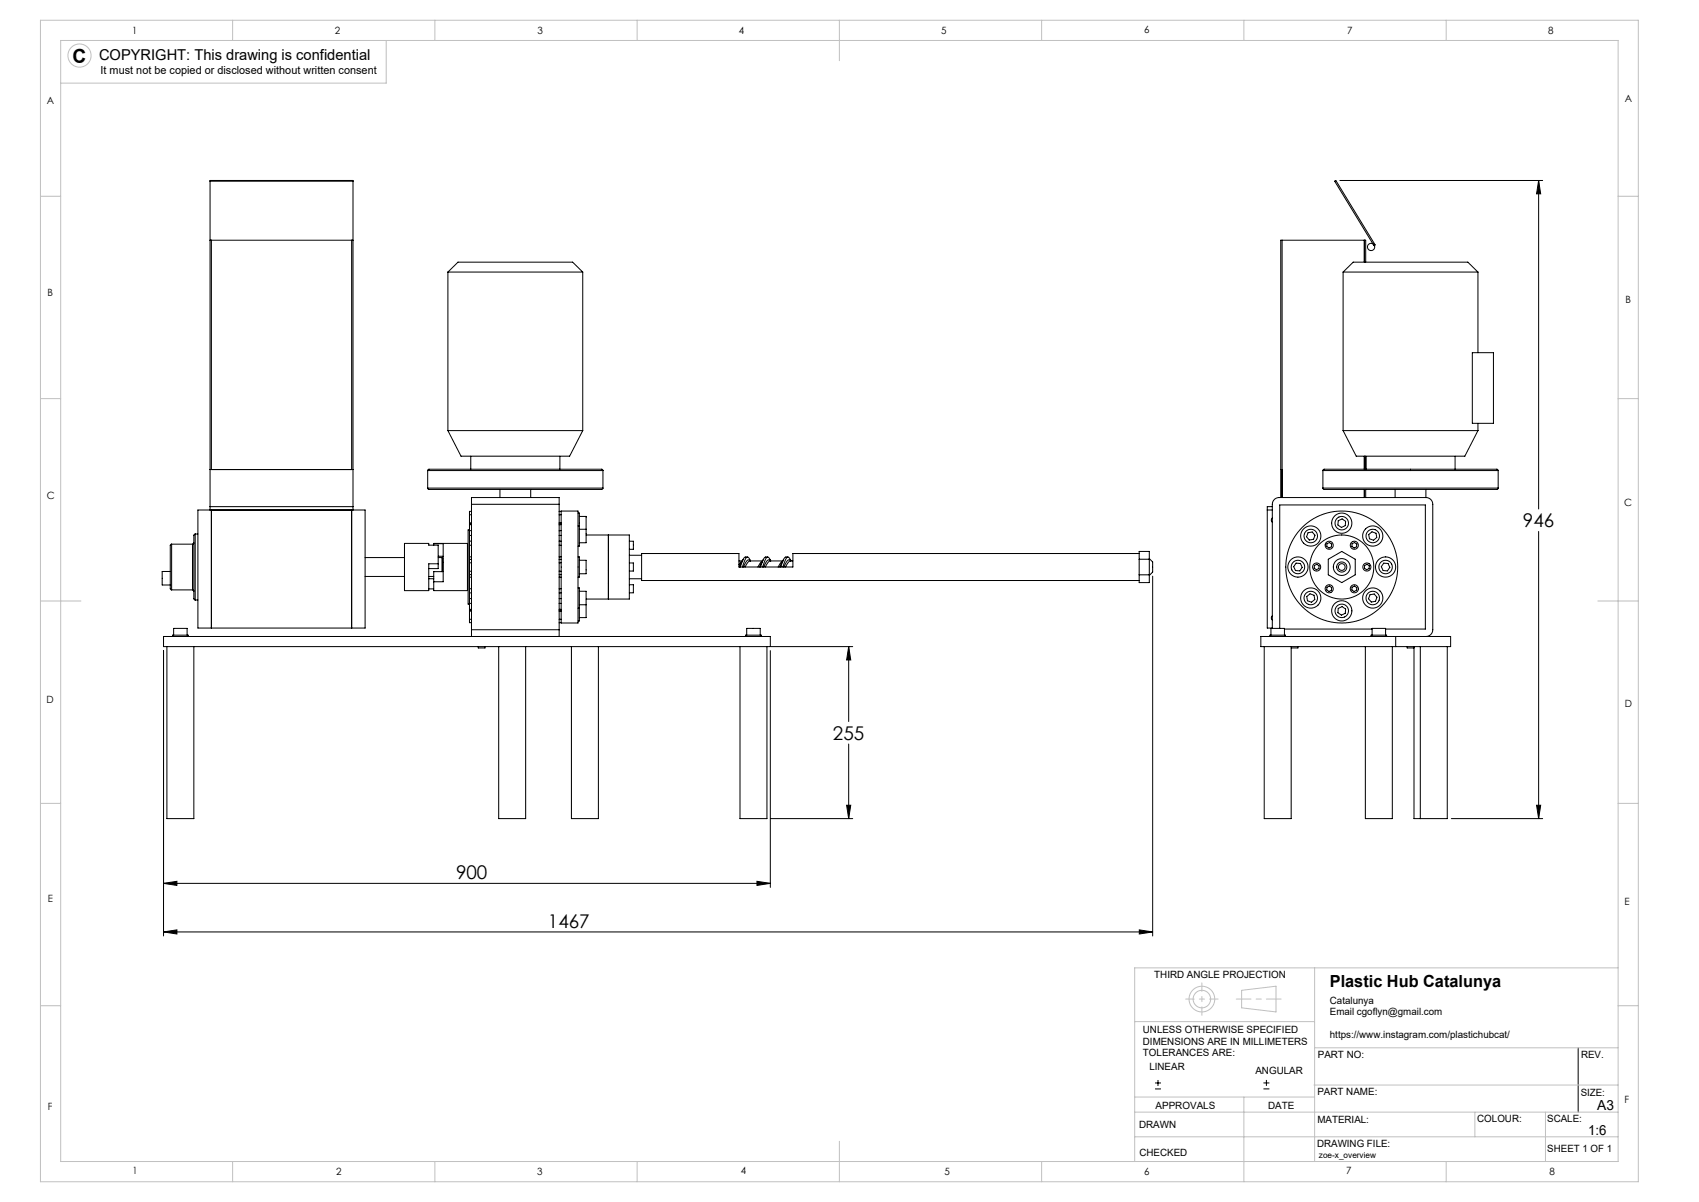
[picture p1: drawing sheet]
<svg xmlns="http://www.w3.org/2000/svg" width="420mm" height="297mm" viewBox="0 0 420 297" stroke-linecap="round" stroke-linejoin="round" font-family="sans-serif">
<g fill="none" stroke="#000" stroke-width=".25">
<path d="M51.9 44.8h35.4M51.9 59.4h35.4M52.3 59.4v56.6M86.9 59.4v56.6M316.9 59.4v63.5M329.9 44.8l.3-.2 9.7 15.9-.2 .2zM331.2 44.6h50.2M337.3 59.4v5.4M380.4 44.6l.5 3.3h-1.1zM380.4 44.6v81.2M110.7 67.2h33.4M110.7 67.2l2.5-2.4h28.4l2.5 2.4"/>
<path d="M110.7 67.2v39.2M144.1 67.2v39.2M332 67.2h33.4M332 67.2l2.5-2.4h28.4l2.5 2.4M332 67.2v39.2M337.6 64.8v-5.4h-21v63.5M365.4 67.2v19.9M364 87.1h5.2v17.5h-5.2zM51.9 116h35.4M105.7 116.3l.4-.4h42.6l.4 .4M105.7 116.3h43.4M105.7 116.3v4.3"/>
<path d="M110.7 106.4h33.4M110.7 106.4l3.3 6.3h26.8l3.3-6.3M116.4 112.7v3.2M138.4 112.7v3.2M149.1 116.3v4.3M316.6 116h.3M327 116.3l.4-.4h42.6l.4 .4M327 116.3h43.4M327 116.3v4.3M332 106.4h33.4M332 106.4l3.3 6.3h26.8l3.3-6.3M337.3 112.7v3.2"/>
<path d="M337.6 112.7v3.2M337.7 112.7v3.2M359.7 112.7v3.2M365.4 104.6v1.8M370.4 116.3v4.3M42.4 134.5v11.3M42.4 134.5l-.3 .3v10.6l.3 .4M42.4 134.5h5.2M47.6 134.5v11.3M47.9 134.1l-.3 .4M48.3 132v16.3M48.3 132l-.4 .3v15.6l.4 .4"/>
<path d="M48.3 132h.6M48.9 126h41.4v29.2h-41.4zM51.9 126v-81.4h35.4v81.4M51.9 125.2h35.4M52.3 126v29.2M86.9 126v29.2M90.3 137.8h9.7M100 134.3h6v.4h2.3v4.6h-2.3v6.6h-6zM105.7 120.6l.4 .3h42.6l.4-.3M105.7 120.6h43.4M107.2 134.3h8.4v11.6h-8.4v-2.1M107.2 134.3h2.4v9.5h-2.4"/>
<path d="M107.2 134.3v.4M108.3 137.8h1M108.3 139.3v1.2h-2.3M108.3 137.4h1.3M109.3 137.8v3.4M109.3 137.8l.1 .1v3.3M109.4 139h.2M116.1 138.2v.9M116.1 137.6v.6M116.1 131.1v1.2M116.1 134.7v2.9M116.1 130.9h-.4v18.4h.4"/>
<path d="M116.1 133.7v1M116.1 129.4v.2M116.1 129.2v.2M116.1 133.7h.5M116.1 129.4h.5M116.1 138.2h.5M116.1 127.2v2M116.1 129.6v1.5M116.1 132.3v1.4M116.1 139.1v2M116.1 137.6h.5M116.1 134.7h.5"/>
<path d="M116.1 129.2h.5M116.1 139.1h.5M116.1 132.3h.5M116.1 131.1h.5M116.1 129.6h.5M116.1 127.2h.5M116.6 124.6v-1.7h21.6v1.7M116.6 126.4h-.5v.8M116.6 124.6h21.6M116.6 124.6v31M123.6 120.9v2M131.2 120.9v2"/>
<path d="M138.2 133.7h.5M138.2 129.4h.5M138.2 124.6v31M138.2 138.2h.5M138.2 137.6h.5M138.2 134.7h.5M138.2 129.2h.5M138.2 126.4h.5M138.2 139.1h.5M138.2 132.3h.5M138.2 131.1h.5M138.2 129.6h.5"/>
<path d="M138.2 127.2h.5M138.7 126.3h4.2v27.6h-4.2zM142.9 126.8h.3v3.1M142.9 137.6h.3v5h-.3M142.9 129.9h.3M143.2 127.6h1.7v3.2M143.2 138.4h1.7v3.4h-1.7M143.2 129.9v5h-.3M143.2 130.8h1.7M144.9 130.8v3.3h-1.7M144.9 132.2h10.7v15.8h-10.7M150.4 132.2v15.8"/>
<path d="M150.4 136h.1M155.6 133.7h1v2h-1M155.6 139.1h1v2h-1M155.6 137.2h3M182.7 138.6h.8l-.8 1M183.7 138.2l-.9 1.9M184.8 137.6l-.7 .1-.2 .2-.9 2.2M185.5 138.6l-.3-.2a1.43 1.43 0 0 0-1.2 1.3l-.2 .4M185.5 138.6l-.5-.9h-.5l-1 2.4M188.7 138.2l-.9 1.9M189.8 137.6h-.6l-.4 .4-.8 2.1M190.5 138.6l-.3-.2a1.43 1.43 0 0 0-1.2 1.3l-.2 .4"/>
<path d="M190.5 138.6l-.5-.9h-.5l-1 2.4M193.7 138.2l-.9 1.9M194.8 137.6h-.6l-.4 .4-.8 2.1M195.5 138.6l-.3-.2a1.43 1.43 0 0 0-1.2 1.3l-.2 .4M195.5 138.6l-.5-.9h-.5l-1 2.4M196 138.6h-.6l-.4 .2-.8 1.3M281.6 136.8h-85.6v3.3h-13.3v-3.3h-24.1v6.6h123M281.6 136.3h2.5v7.7h-2.5zM281.6 138.2h2.5M284.1 138l.8 .9v2.5l-.8 .8M313.3 126h1.2M314.5 128l-.2 .4 .2 .6"/>
<path d="M314.5 125.2h-1.2v30h1.2M320.4 139.1l1.1 .1 .4 1-.6 .9-1-.1-.5-1zM323.3 131.6l1.1-.2 .7 .9-.4 1-1 .1-.7-.8zM324.9 139.7l.6-.3 .6 .4-.1 .7-.6 .3-.5-.4zM327 120.6l.4 .3h42.6l.4-.3M327 120.6h43.4M328 134.3l.6-.2 .6 .3-.1 .7-.6 .3-.5-.4zM328.4 138.2l3.3-1.9 3.3 1.9v3.8l-3.3 2-3.3-2zM330.8 128.7l1-.5 .8 .6v1.1l-1 .4-.9-.6zM334.2 134.3l.6-.2 .6 .3-.1 .7-.6 .3-.5-.4zM337.3 120.9v2M337.3 139.7l.7-.3 .5 .4-.1 .7-.6 .3-.5-.4z"/>
<path d="M337.6 120.9v2M338.4 132.1l.8-.7 1 .4 .1 1-.8 .7-1-.4zM342.1 139.1l1 .1 .5 1-.6 .9-1.1-.1-.4-1zM344.9 120.9v2M352.5 120.9v2M352.5 122.9h-36.3a1.67 1.67 0 0 0-1.7 1.7v30.7M352.5 122.9a1.67 1.67 0 0 1 1.7 1.7v31a1.67 1.67 0 0 1-1.7 1.7M380.4 131.3v71M40.4 157.3h150v2.5h-150zM41.3 159.8v42.5h6.6v-42.5M42.1 141.2h-2v3.3h2M42.4 145.8h5.2"/>
<path d="M42.7 157.3v-.4h3.8v.4M42.9 156.9v-1.6h3.4v1.6M47.6 145.8l.3 .3M48.3 148.3h.6M90.3 142.4h9.7M106 142.4h1.2M106 143h1.2M106 145.5h1.2M109.6 141.2h-2.4v2.6M116.1 141.1v.9M116.1 142v.6M116.1 147.9v1.2"/>
<path d="M116.1 142.6v2.9M116.1 145.5v1M116.1 150.6v.2M116.1 150.8v.2M116.1 153v.9h.5M116.1 150.8h.5M116.1 146.5v1.4M116.1 149.1v1.5M116.1 151v2M116.1 142h.5M116.1 142.6h.5M116.1 146.5h.5"/>
<path d="M116.1 145.5h.5M116.1 151h.5M116.1 141.1h.5M116.1 149.1h.5M116.1 147.9h.5M116.1 150.6h.5M116.1 153h.5M116.6 155.6v1.7M116.6 155.6h21.6M118.2 159.8v.3h1.7v-.3M123.3 159.8v42.5h6.6v-42.5M138.2 155.6v1.7"/>
<path d="M138.2 150.8h.5M138.2 142h.5M138.2 142.6h.5M138.2 146.5h.5M138.2 145.5h.5M138.2 151h.5M138.2 153.9h.5M138.2 141.1h.5M138.2 149.1h.5M138.2 147.9h.5M138.2 150.6h.5M138.2 153h.5"/>
<path d="M141.3 159.8v42.5h6.6v-42.5M142.9 145.3h.3v5M142.9 150.3h.3M143.2 146.1h1.7v3.3M143.2 150.3v3.1h-.3M143.2 149.4h1.7M144.9 149.4v3.2h-1.7M150.4 144.2h.1M150.4 141h.1M155.6 144.5h1v2h-1M155.6 143h3M182.9 159.8v42.5h6.7v-42.5"/>
<path d="M184.2 140.1l1-1.4 3.3-.1-.5 .5-.6 1M184.3 157.3v-.4h3.9v.4M184.6 156.9v-1.6h3.3v1.6M189.2 140.1l1-1.4 3.3-.1-.5 .5-.6 1M190.6 159.8h20.2M209.8 159.8l.5 3.3h-1zM209.8 159.8v18.5M281.6 142h2.5M284.9 142.4v88.9M311.7 157.3h46.9v2.5h-46.9zM312.5 159.8v42.5h6.7v-42.5M313.9 157.3v-.4h3.9v.4"/>
<path d="M314.2 156.9v-1.6h3.3v1.6M314.5 152.2l-.2 .4 .2 .6M316.4 155.3v-30.5h36v30.6h-9.9M317.5 155.4h21.7M320.9 159.8v.3h-1.7M323 147.4l.8-.7 1 .4 .2 1-.8 .7-1-.4zM328 145.1l.6-.3 .6 .4-.1 .7-.6 .3-.5-.4zM330.8 150.3l1-.4 .8 .6v1l-1 .5-.9-.6zM334.2 145.1l.6-.3 .6 .4-.1 .7-.6 .3-.5-.4zM337.5 159.8v42.5h6.7v-42.5M338.7 147l1-.2 .7 .8-.4 1-1 .2-.7-.8zM338.9 157.3v-.4h3.9v.4"/>
<path d="M339.2 155.3v1.6M339.2 155.3h.1M339.2 155.3h3.3v1.6M345 157.3v2.5M347.9 159.8v.3h1.6M349.5 159.8v42.5h8.3v-42.5M351.1 159.8v42.5M40.4 160.8v70.5M190.4 160.8v58.5M209.3 199h1l-.5 3.3zM209.8 183.8v18.5M379.8 199h1.1l-.5 3.3z"/>
<path d="M40.4 218.3l3.3-.5v1zM40.4 218.3h150M187.1 217.8l3.3 .5-3.3 .5zM190.6 202.3h20.2M358.8 202.3h22.6M40.4 230.3l3.3-.5v1zM40.4 230.3h244.5M281.6 229.8l3.3 .5-3.3 .5zM390.1 258.9v15.9M285.5 269.1h1.5M285.5 267.6h1.5M286.3 266.9v1.4"/>
<path d="M312.3 269.1h1.5M312.3 267.6h1.5M313.1 266.8v1.5"/>
<circle cx="338.9" cy="61" r=".9"/>
<circle cx="324" cy="132.4" r="2.5"/>
<circle cx="324" cy="132.4" r="1.67"/>
<circle cx="328.6" cy="134.7" r="1"/>
<circle cx="331.7" cy="129.3" r="1.67"/>
<circle cx="331.7" cy="129.3" r="2.5"/>
<circle cx="334.8" cy="134.7" r="1"/>
<circle cx="339.3" cy="132.4" r="2.5"/>
<circle cx="339.3" cy="132.4" r="1.67"/>
<circle cx="320.9" cy="140.1" r="2.5"/>
<circle cx="320.9" cy="140.1" r="1.67"/>
<circle cx="324" cy="147.8" r="2.5"/>
<circle cx="324" cy="147.8" r="1.67"/>
<circle cx="325.5" cy="140.1" r="1"/>
<circle cx="328.6" cy="145.5" r="1"/>
<circle cx="331.7" cy="140.1" r="2.08"/>
<circle cx="331.7" cy="140.1" r=".83"/>
<circle cx="331.7" cy="150.9" r="2.5"/>
<circle cx="331.7" cy="140.1" r="1.25"/>
<circle cx="331.7" cy="140.1" r="13.8"/>
<circle cx="331.7" cy="140.1" r="7.9"/>
<circle cx="331.7" cy="150.9" r="1.67"/>
<circle cx="334.8" cy="145.5" r="1"/>
<circle cx="337.9" cy="140.1" r="1"/>
<circle cx="339.3" cy="147.8" r="2.5"/>
<circle cx="339.3" cy="147.8" r="1.67"/>
<circle cx="342.5" cy="140.1" r="1.67"/>
<circle cx="342.5" cy="140.1" r="2.5"/>
</g>
<g fill="none" stroke="#c0c0c0" stroke-width=".25">
<path d="M10 5h395v287h-395zM15 10h385v277h-385zM57.5 5v5M95.5 10v10.5h-80.5M107.5 5v5M157.5 5v5M207.5 5v10M257.5 5v5M307.5 5v5M357.5 5v5M10 48.5h5M400 48.5h5"/>
<path d="M10 98.5h5M400 98.5h5M10 148.5h10M395 148.5h10M10 198.5h5M400 198.5h5M325 239.1v47.9M400 239.1h-119.5v47.9M10 248.5h5M280.5 252.4h44.5M306.9 244.7l8.5-1v6.3l-8.5-1zM325 258.9h75"/>
<path d="M400 248.5h5M280.5 274.8h119.5M280.5 271.1h44.5M307.5 271.1v20.9M324.8 268.1h75.2M364.6 274.8v6.1M382 274.8v12.2M57.5 287v5M107.5 287v5M157.5 287v5M207.5 282v10M257.5 287v5"/>
<path d="M280.5 280.9h119.5M357.5 287v5"/>
<circle cx="19.7" cy="13.7" r="2.86"/>
<circle cx="297.1" cy="246.9" r="2.17"/>
<circle cx="297.1" cy="246.9" r="3.2"/>
</g>
<path d="M293.1 246.9h8M297.1 250.9v-8" fill="none" stroke="#c0c0c0" stroke-width=".25" stroke-dasharray="15.2 1.3 1.3 1.3" stroke-dashoffset="13.1"/>
<path d="M305.6 246.9h11.1" fill="none" stroke="#c0c0c0" stroke-width=".25" stroke-dasharray="15.2 1.3 1.3 1.3" stroke-dashoffset="11.6"/>
<path d="M40.4 230.3l3.3-.5v1zM281.6 229.8l3.3 .5-3.3 .5zM209.3 199h1l-.5 3.3zM209.8 159.8l.5 3.3h-1zM40.4 218.3l3.3-.5v1zM187.1 217.8l3.3 .5-3.3 .5zM379.8 199h1.1l-.5 3.3zM380.4 44.6l.5 3.3h-1.1z" fill="#000"/>
<text font-size="4.8" x="17.9" y="15.5">C</text>
<g font-size="4.7">
<text x="376.5" y="130.3">946</text>
<text x="205.9" y="182.8">255</text>
<text x="112.7" y="217.3">900</text>
<text x="135.4" y="229.3">1467</text>
</g>
<text font-size="4.1" x="328.7" y="244">Plastic Hub Catalunya</text>
<text font-size="3.7" x="24.5" y="14.8">COPYRIGHT: This drawing is confidential</text>
<g font-size="3.4">
<text x="394.8" y="274.2">A3</text>
<text x="392.6" y="280.4">1:6</text>
</g>
<text font-size="2.7" x="24.9" y="18.4">It must not be copied or disclosed without written consent</text>
<g font-size="2.5">
<text x="32.7" y="8.3">1</text>
<text x="82.7" y="8.3">2</text>
<text x="132.9" y="8.3">3</text>
<text x="182.7" y="8.3">4</text>
<text x="232.7" y="8.3">5</text>
<text x="282.8" y="8.3">6</text>
<text x="333" y="8.4">7</text>
<text x="382.8" y="8.3">8</text>
<text x="11.6" y="25.7">A</text>
<text x="401.7" y="25.3">A</text>
<text x="11.8" y="73">B</text>
<text x="401.8" y="75">B</text>
<text x="11.6" y="123.2">C</text>
<text x="401.5" y="125">C</text>
<text x="11.5" y="173.7">D</text>
<text x="401.6" y="174.6">D</text>
<text x="11.8" y="223">E</text>
<text x="401.6" y="223.7">E</text>
<text x="285.3" y="241.8">THIRD ANGLE PROJECTION</text>
<text x="328.7" y="248">Catalunya</text>
<text x="328.7" y="250.8">Email cgoflyn@gmail.com</text>
<text x="282.5" y="255.3">UNLESS OTHERWISE SPECIFIED</text>
<text x="328.7" y="256.4">https://www.instagram.com/plastichubcat/</text>
<text x="282.5" y="258.1">DIMENSIONS ARE IN MILLIMETERS</text>
<text x="282.5" y="260.9">TOLERANCES ARE:</text>
<text x="325.8" y="261.3">PART NO:</text>
<text x="390.8" y="261.4">REV.</text>
<text x="284.1" y="264.5">LINEAR</text>
<text x="310.3" y="265.3">ANGULAR</text>
<text x="11.8" y="274.3">F</text>
<text x="285.7" y="274.1">APPROVALS</text>
<text x="313.5" y="274">DATE</text>
<text x="325.7" y="270.5">PART NAME:</text>
<text x="390.8" y="270.7">SIZE:</text>
<text x="401.6" y="272.7">F</text>
<text x="281.6" y="278.8">DRAWN</text>
<text x="325.7" y="277.5">MATERIAL:</text>
<text x="365.2" y="277.3">COLOUR:</text>
<text x="382.5" y="277.2">SCALE:</text>
<text x="281.7" y="285.5">CHECKED</text>
<text x="325.6" y="283.5">DRAWING FILE:</text>
<text x="382.5" y="284.8">SHEET 1 OF 1</text>
<text x="32.8" y="290.2">1</text>
<text x="83.1" y="290.3">2</text>
<text x="132.8" y="290.3">3</text>
<text x="183.1" y="290.2">4</text>
<text x="233.5" y="290.2">5</text>
<text x="282.9" y="290.3">6</text>
<text x="332.8" y="290.2">7</text>
<text x="383" y="290.3">8</text>
</g>
<text font-size="2.1" x="326" y="286.2">zoe-x_overview</text>
</svg>
